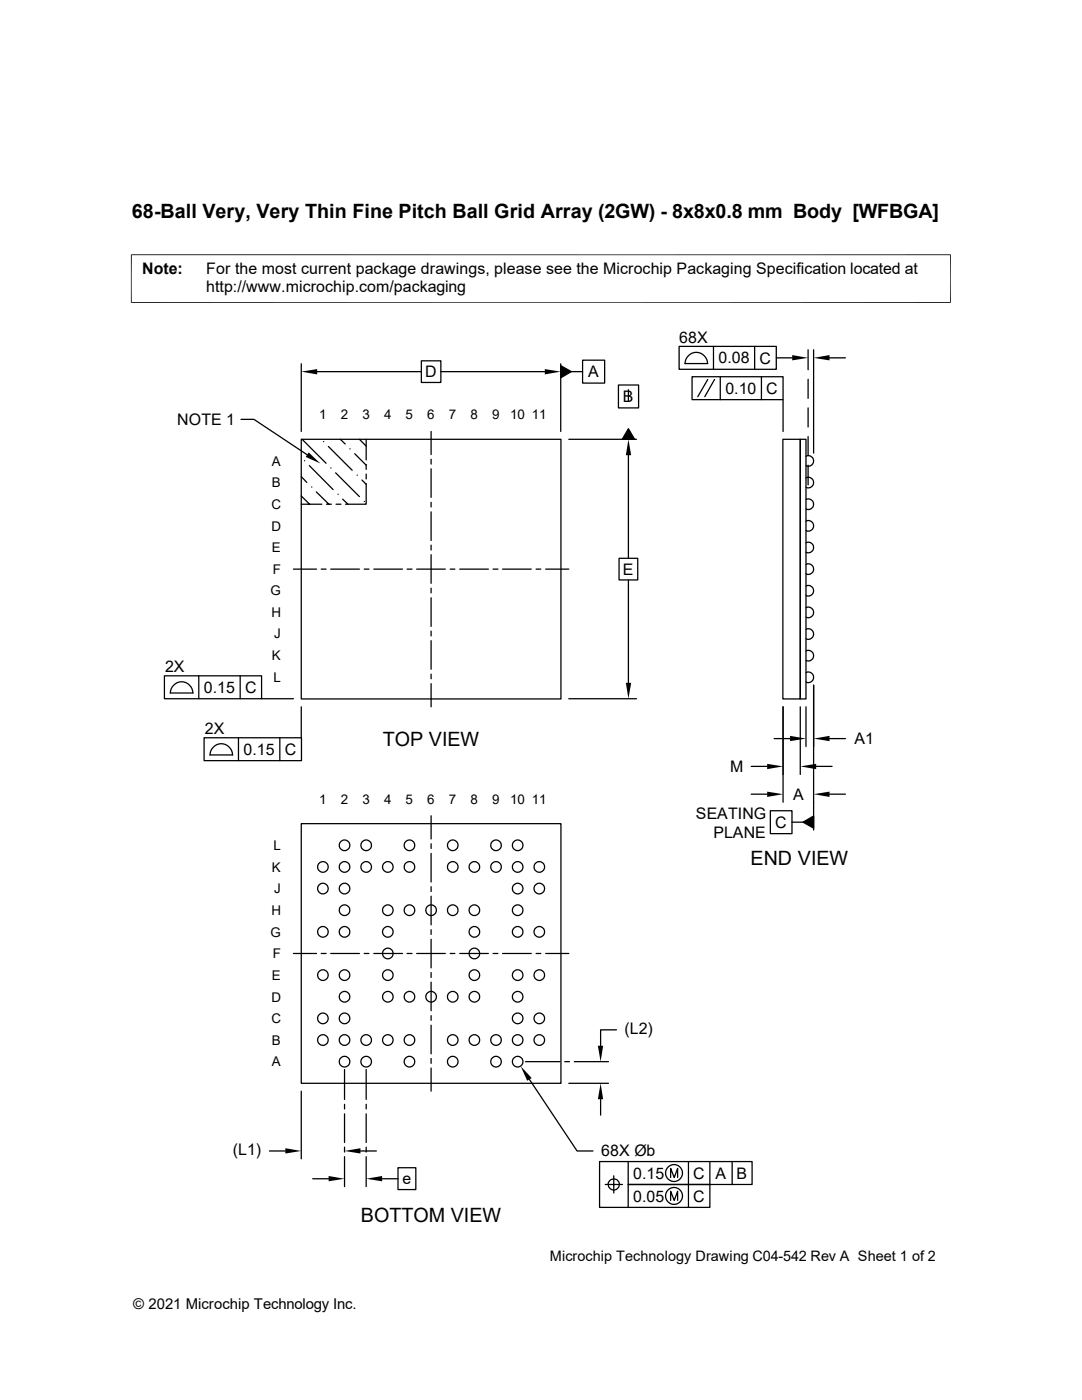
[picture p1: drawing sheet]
<svg xmlns="http://www.w3.org/2000/svg" width="216mm" height="279mm" viewBox="0 0 216 279" stroke-linecap="round" stroke-linejoin="round" font-family="sans-serif">
<g fill="none" stroke="#000" stroke-width=".25">
<path d="M60.1 72.6v13.5M63.3 74.2h20.8M84.1 72h3.9v4.3h-3.9zM88 74.2h20.7M111.9 73l2.1 1.2-2.1 1.2zM111.9 72.6v13.5M114 74.2h2.2M116.2 71.9h4.4v4.6h-4.4zM123.4 76.8h4v4.6h-4zM125.4 77.8v2.2M135.5 69.1h19.4v4.6h-19.4zM136.7 72.6h4.5"/>
<path d="M136.7 72.6a2.24 2.24 0 0 1 2.2-2.3 2.24 2.24 0 0 1 2.3 2.3M138.1 75.2h18.2v4.6h-18.2zM141.2 75.7l-2 3.5M142.4 69.1v4.6M142.6 75.7l-2 3.5M143.7 75.2v4.6M150.6 69.1v4.6M151.9 75.2v4.6M154.9 71.4h3.2M156.3 79.8v6.3M161.2 69.8v4M161.2 75.7v3.8"/>
<path d="M162.3 69.8v20.6M165.5 71.4h3.2M48.1 83.7h2.6l10.6 7.1M60.1 87.7h51.8v51.8h-51.8zM60.1 99l1.7 1.6M60.1 95.1l1.1 1.2M60.3 87.7l4.8 4.8M60.7 91.9h.1M61.7 92.9l4.8 4.8M62.2 97.2h.1M63.1 98.2l2.5 2.4M64.6 88.1h.1"/>
<path d="M65.5 89.1l4.8 4.8M66 93.4h.1M67 94.4l4.7 4.7M67.4 98.6h.1M67.9 87.7l1 .9M68.4 99.6l1 1M69.8 89.6h.1M70.8 90.6l2.3 2.2M71.2 94.8h.1M71.7 87.7l1.4 1.3M72.2 95.8l.9 .8M73.1 96.5v4.1h-4.1"/>
<path d="M73.1 87.7v4.1M73.1 92.7v1M73.1 94.6v1M86 86.1v4.6M86 91.7v.9M86 93.6v5.7M113.5 87.7h13.5M125.4 85.6l1.2 2.1h-2.4zM125.4 90.8v20.6M156.2 87.7h3.5v51.8h-3.5zM159.7 87.7h1.1v51.8h-1.1zM160.8 91.1a1.05 1.05 0 0 1 1.5 .9 1.05 1.05 0 0 1-1.5 .9"/>
<path d="M160.8 95.4a1.05 1.05 0 0 1 1.5 .9 1.05 1.05 0 0 1-1.5 .9M160.8 99.7a1.05 1.05 0 0 1 1.5 .9 1.05 1.05 0 0 1-1.5 1M161.2 81.4v3.8M161.2 87.1v3.8M161.2 92.8v4M58.5 113.6h4.7M60.1 100.6h4.1M64.1 113.6h1M65.2 100.6h.9M66 113.6h5.7M67.1 100.6h.9M72.7 100.1h.1"/>
<path d="M72.7 113.6h.9M74.6 113.6h5.7M81.2 113.6h1M83.1 113.6h5.8M86 100.2v1M86 102.2v5.7M86 108.8v1M86 110.7v5.7M86 117.4v.9M86 119.3v5.7M89.8 113.6h1M91.7 113.6h5.8"/>
<path d="M98.4 113.6h1M100.3 113.6h5.7M107 113.6h.9M108.9 113.6h4.6M123.5 111.4h3.8v4.3h-3.8zM125.4 115.7v20.6M160.8 104a1.05 1.05 0 0 1 1.5 .9 1.05 1.05 0 0 1-1.5 1M160.8 108.3a1.05 1.05 0 0 1 1.5 1 1.05 1.05 0 0 1-1.5 .9M160.8 112.6a1.05 1.05 0 0 1 1.5 1 1.05 1.05 0 0 1-1.5 .9M160.8 117a1.05 1.05 0 0 1 1.5 .9 1.05 1.05 0 0 1-1.5 .9M32.8 134.9h19.4v4.5h-19.4zM38.5 138.3a2.24 2.24 0 0 0-2.3-2.2 2.24 2.24 0 0 0-2.2 2.2h4.5"/>
<path d="M39.7 134.9v4.5M47.9 134.9v4.5M52.2 139.4h6.3M86 125.9v1M86 127.8v5.8M86 134.5v1M86 136.4v4.7M113.5 139.4h13.5M160.8 121.3a1.05 1.05 0 0 1 1.5 .9 1.05 1.05 0 0 1-1.5 .9M160.8 125.6a1.05 1.05 0 0 1 1.5 .9 1.05 1.05 0 0 1-1.5 1M160.8 129.9a1.05 1.05 0 0 1 1.5 1 1.05 1.05 0 0 1-1.5 .9M160.8 134.2a1.05 1.05 0 0 1 1.5 1 1.05 1.05 0 0 1-1.5 .9"/>
<path d="M162.3 136.7v29M40.7 147.2h19.5v4.6h-19.5zM41.9 150.7h4.5M41.9 150.7a2.24 2.24 0 0 1 2.3-2.3 2.24 2.24 0 0 1 2.2 2.3M47.6 147.2v4.6M55.8 147.2v4.6M60.1 141.1v6.1M149.9 153h3.2M149.9 158.5h3.2M154.5 147.4h3.1M156.3 141.1v19M159.7 141.1v13.5"/>
<path d="M160.8 141.1v7.9M162.9 153h3.1M165.5 147.4h3.2M165.5 158.5h3.2M60.1 164.4h51.8v51.8h-51.8zM86 162.8v4.6M86 168.4v.9M86 170.3v5.7M86 177v.9M86 178.9v5.7M153.7 161.8h4.3v4.6h-4.3zM158 164.1h2.2"/>
<path d="M160.2 164.1l2.1-1.2v2.4zM58.5 190.3h4.7M64.1 190.3h1M66 190.3h5.7M72.7 190.3h.9M74.6 190.3h5.7M81.2 190.3h1M83.1 190.3h5.8M86 185.5v1M86 187.5v5.7M86 194.1v1M86 196v5.7"/>
<path d="M89.8 190.3h1M91.7 190.3h5.8M98.4 190.3h1M100.3 190.3h5.7M107 190.3h.9M108.9 190.3h4.6M60.1 217.8v13.5M68.7 213.4v6M73.1 213.4v6M86 202.7v.9M86 204.6v5.7M86 211.2v1"/>
<path d="M86 213.1v4.7M104.9 211.9h6.8M105.6 215.4l9.5 14.3h3.2M112.7 211.9h.9M113.5 216.2h7.9M114.6 211.9h6.8M119.8 219.4v3.1M123 205.5h-3.2v3.2M53.8 229.7h3.1M62.4 235.2h3.2M68.7 220.4v.9M68.7 222.3v5.7"/>
<path d="M68.7 228.9v1M68.7 230.8v6M71.9 229.7h3.2M73.1 220.4v.9M73.1 222.3v5.7M73.1 228.9v1M73.1 230.8v6M76.2 235.2h3.2M79.4 233h3.6v4.4h-3.6zM120.8 236.4h3.4M121.3 236.4a1.14 1.14 0 0 1 1.2-1.1 1.14 1.14 0 0 1 1.1 1.1M121.4 236.4a1.1 1.1 0 0 0 1.1 1.1 1.1 1.1 0 0 0 1.1-1.1"/>
<path d="M122.5 234.7v3.4M125.3 231.8v4.6h16.3v4.6h-22v-9.2h30.5v4.6h-24.8v4.6M133.8 235v-1.8l.7 1.8 .7-1.8v1.8M133.8 239.6v-1.9l.7 1.9 .7-1.9v1.9M137.4 231.8v9.2M141.6 231.8v4.6M146.1 231.8v4.6"/>
<circle cx="64.4" cy="173" r="1.06"/>
<circle cx="64.4" cy="177.3" r="1.06"/>
<circle cx="68.8" cy="168.7" r="1.06"/>
<circle cx="68.8" cy="173" r="1.06"/>
<circle cx="68.8" cy="177.3" r="1.06"/>
<circle cx="73.1" cy="173" r="1.06"/>
<circle cx="73.1" cy="168.7" r="1.06"/>
<circle cx="77.4" cy="173" r="1.06"/>
<circle cx="81.7" cy="173" r="1.06"/>
<circle cx="81.7" cy="168.7" r="1.06"/>
<circle cx="90.3" cy="173" r="1.06"/>
<circle cx="90.3" cy="168.7" r="1.06"/>
<circle cx="94.7" cy="173" r="1.06"/>
<circle cx="99" cy="173" r="1.06"/>
<circle cx="99" cy="168.7" r="1.06"/>
<circle cx="103.3" cy="173" r="1.06"/>
<circle cx="103.3" cy="177.3" r="1.06"/>
<circle cx="103.3" cy="168.7" r="1.06"/>
<circle cx="107.6" cy="173" r="1.06"/>
<circle cx="107.6" cy="177.3" r="1.06"/>
<circle cx="64.4" cy="194.6" r="1.06"/>
<circle cx="64.4" cy="186" r="1.06"/>
<circle cx="68.8" cy="186" r="1.06"/>
<circle cx="68.8" cy="194.6" r="1.06"/>
<circle cx="68.8" cy="198.9" r="1.06"/>
<circle cx="68.8" cy="181.6" r="1.06"/>
<circle cx="77.4" cy="181.6" r="1.06"/>
<circle cx="77.4" cy="190.3" r="1.06"/>
<circle cx="77.4" cy="194.6" r="1.06"/>
<circle cx="77.4" cy="198.9" r="1.06"/>
<circle cx="77.4" cy="186" r="1.06"/>
<circle cx="81.7" cy="198.9" r="1.06"/>
<circle cx="81.7" cy="181.6" r="1.06"/>
<circle cx="86" cy="181.6" r="1.06"/>
<circle cx="86" cy="198.9" r="1.06"/>
<circle cx="90.3" cy="181.6" r="1.06"/>
<circle cx="90.3" cy="198.9" r="1.06"/>
<circle cx="94.7" cy="186" r="1.06"/>
<circle cx="94.7" cy="181.6" r="1.06"/>
<circle cx="94.7" cy="194.6" r="1.06"/>
<circle cx="94.7" cy="198.9" r="1.06"/>
<circle cx="94.7" cy="190.3" r="1.06"/>
<circle cx="103.3" cy="194.6" r="1.06"/>
<circle cx="103.3" cy="181.6" r="1.06"/>
<circle cx="103.3" cy="186" r="1.06"/>
<circle cx="103.3" cy="198.9" r="1.06"/>
<circle cx="107.6" cy="194.6" r="1.06"/>
<circle cx="107.6" cy="186" r="1.06"/>
<circle cx="64.4" cy="203.2" r="1.06"/>
<circle cx="64.4" cy="207.6" r="1.06"/>
<circle cx="68.8" cy="207.6" r="1.06"/>
<circle cx="68.8" cy="203.2" r="1.06"/>
<circle cx="68.8" cy="211.9" r="1.06"/>
<circle cx="73.1" cy="207.6" r="1.06"/>
<circle cx="73.1" cy="211.9" r="1.06"/>
<circle cx="77.4" cy="207.6" r="1.06"/>
<circle cx="81.7" cy="207.6" r="1.06"/>
<circle cx="81.7" cy="211.9" r="1.06"/>
<circle cx="90.3" cy="211.9" r="1.06"/>
<circle cx="90.3" cy="207.6" r="1.06"/>
<circle cx="94.7" cy="207.6" r="1.06"/>
<circle cx="99" cy="207.6" r="1.06"/>
<circle cx="99" cy="211.9" r="1.06"/>
<circle cx="103.3" cy="203.2" r="1.06"/>
<circle cx="103.3" cy="211.9" r="1.06"/>
<circle cx="103.3" cy="207.6" r="1.06"/>
<circle cx="107.6" cy="203.2" r="1.06"/>
<circle cx="107.6" cy="207.6" r="1.06"/>
<circle cx="134.5" cy="238.7" r="1.69"/>
<circle cx="134.5" cy="234.1" r="1.69"/>
</g>
<g fill="#000">
<path d="M60.1 74.2l3.2-.5v1zM108.7 73.7l3.2 .5-3.2 .5zM111.9 73l2.1 1.2-2.1 1.2zM158.1 70.9l3.1 .5-3.1 .5zM162.3 71.4l3.2-.5v1zM61.6 90.3l2.3 2.2-2.9-1.3zM125.4 87.7l.5 3.1h-1zM125.4 85.6l1.2 2.1h-2.4zM124.9 136.3h1l-.5 3.1zM153.1 152.4l3.2 .6-3.2 .5zM153.1 158l3.2 .5-3.2 .5zM157.6 146.9l3.2 .5-3.2 .5z"/>
<path d="M159.7 153l3.2-.6v1.1zM162.3 147.4l3.2-.5v1zM162.3 158.5l3.2-.5v1zM160.2 164.1l2.1-1.2v2.4zM103.9 212.8l2.2 2.3-.9 .6zM119.8 216.2l.6 3.2h-1.1zM119.3 208.7h1.1l-.6 3.2zM56.9 229.2l3.2 .5-3.2 .5zM65.6 234.7l3.1 .5-3.1 .6zM68.7 229.7l3.2-.5v1zM73.1 235.2l3.1-.5v1.1z"/>
</g>
<path d="M26.1 50.8h163.6M26.2 50.8v9.7M189.7 50.8v9.7M26.1 60.4h163.6" fill="none" stroke="#000" stroke-width=".2"/>
<g font-size="3.9">
<text x="26.3" y="43.5">68-Ball Very, Very Thin Fine Pitch Ball Grid Array (2GW) - 8x8x0.8 mm Body [WFBGA]</text>
<text x="76.4" y="148.8">TOP VIEW</text>
<text x="149.7" y="172.6">END VIEW</text>
<text x="72" y="243.8">BOTTOM VIEW</text>
</g>
<g font-size="3.2">
<text x="28.4" y="54.6">Note:</text>
<text x="41.1" y="54.6">For the most current package drawings, please see the Microchip Packaging Specification located at</text>
<text x="41.1" y="58.3">http://www.microchip.com/packaging</text>
<text x="135.6" y="68.4">68X</text>
<text x="84.8" y="75.3">D</text>
<text x="117.4" y="75.3">A</text>
<text x="143.4" y="72.5">0.08</text>
<text x="151.6" y="72.6">C</text>
<text x="124.3" y="80.3">B</text>
<text x="144.7" y="78.6">0.10</text>
<text x="152.9" y="78.6">C</text>
<text x="35.3" y="84.8">NOTE 1</text>
<text x="124.3" y="114.7">E</text>
<text x="32.9" y="134.1">2X</text>
<text x="40.7" y="138.3">0.15</text>
<text x="48.9" y="138.3">C</text>
<text x="40.9" y="146.5">2X</text>
<text x="170.5" y="148.5">A1</text>
<text x="48.6" y="150.7">0.15</text>
<text x="56.8" y="150.7">C</text>
<text x="145.7" y="154.1">M</text>
<text x="158.2" y="159.6">A</text>
<text x="138.9" y="163.4">SEATING</text>
<text x="142.4" y="167.2">PLANE</text>
<text x="154.7" y="165.2">C</text>
<text x="124.6" y="206.3">(L2)</text>
<text x="46.4" y="230.5">(L1)</text>
<text x="120" y="230.8">68X Øb</text>
<text x="80.3" y="236.3">e</text>
<text x="126.4" y="235.2">0.15</text>
<text x="126.4" y="239.8">0.05</text>
<text x="138.3" y="235.2">C</text>
<text x="138.3" y="239.8">C</text>
<text x="142.8" y="235.2">A</text>
<text x="147" y="235.2">B</text>
</g>
<text font-size="3" x="26.6" y="261.3">© 2021 Microchip Technology Inc.</text>
<text font-size="2.9" x="109.7" y="251.6">Microchip Technology Drawing C04-542 Rev A Sheet 1 of 2</text>
<g font-size="2.7">
<text x="63.7" y="83.7">1</text>
<text x="68" y="83.7">2</text>
<text x="72.3" y="83.7">3</text>
<text x="76.7" y="83.7">4</text>
<text x="80.9" y="83.7">5</text>
<text x="85.3" y="83.7">6</text>
<text x="89.6" y="83.7">7</text>
<text x="93.9" y="83.7">8</text>
<text x="98.2" y="83.7">9</text>
<text x="101.8" y="83.7">10 11</text>
<text x="54.3" y="93">A</text>
<text x="54.1" y="101.6">C</text>
<text x="54.3" y="97.3">B</text>
<text x="54.1" y="105.9">D</text>
<text x="54.3" y="110.2">E</text>
<text x="54" y="118.8">G</text>
<text x="54.4" y="114.5">F</text>
<text x="54.1" y="123.1">H</text>
<text x="54.3" y="131.8">K</text>
<text x="54.7" y="127.4">J</text>
<text x="54.6" y="136.1">L</text>
<text x="63.7" y="160.4">1</text>
<text x="68" y="160.4">2</text>
<text x="72.3" y="160.4">3</text>
<text x="76.7" y="160.4">4</text>
<text x="80.9" y="160.4">5</text>
<text x="85.3" y="160.4">6</text>
<text x="89.6" y="160.4">7</text>
<text x="93.9" y="160.4">8</text>
<text x="98.2" y="160.4">9</text>
<text x="101.8" y="160.4">10 11</text>
<text x="54.3" y="174">K</text>
<text x="54.6" y="169.7">L</text>
<text x="54.7" y="178.3">J</text>
<text x="54.1" y="182.6">H</text>
<text x="54" y="186.9">G</text>
<text x="54.4" y="191.3">F</text>
<text x="54.3" y="195.6">E</text>
<text x="54.1" y="199.9">D</text>
<text x="54.1" y="204.2">C</text>
<text x="54.3" y="208.5">B</text>
<text x="54.3" y="212.8">A</text>
</g>
</svg>
